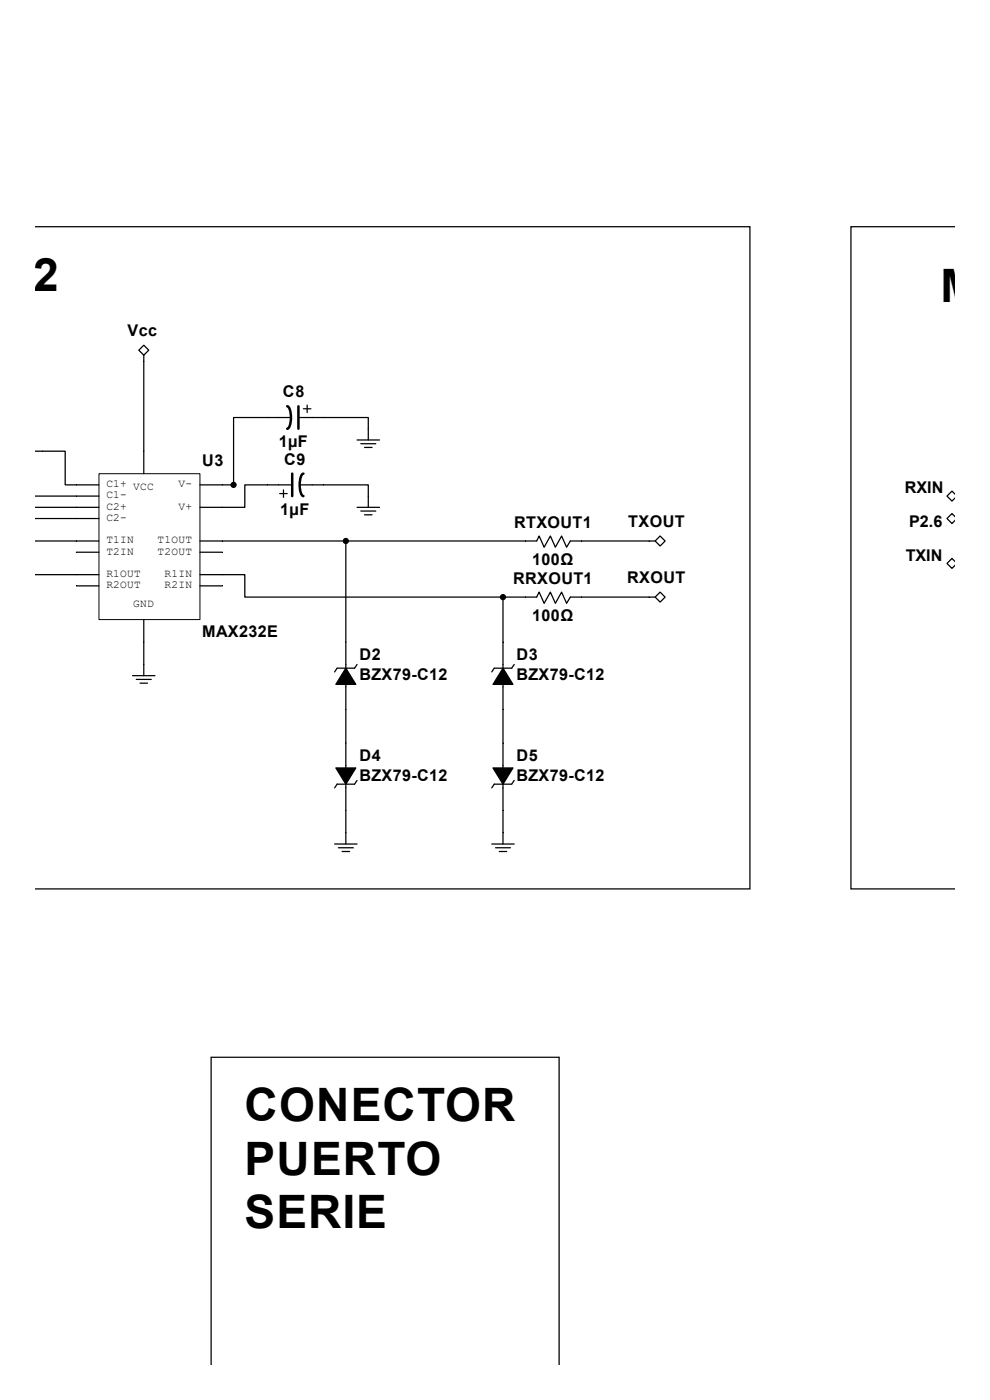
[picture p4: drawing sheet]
<svg xmlns="http://www.w3.org/2000/svg" width="210mm" height="297mm" viewBox="0 0 210 297" stroke-linecap="round" stroke-linejoin="round" font-family="sans-serif">
<g fill="none" stroke="#000" stroke-width=".26">
<path d="M7.6 48.1h151.5M159.1 48.1v140.5h-151.5M159.1 48.1h.1M202.4 48.1h-21.9v140.5h21.9M30.5 73.2l1.1 1.1-1.1 1-1.1-1zM30.5 75.3v25.2M7.6 95.7h6.2v7.2h7.2M61.7 88.6h-12.1v14.3h-7.2M63.3 88.6h14.8v4.7M64.4 86.7h1.6M65.2 85.9v1.6M75.7 93.3h4.8"/>
<path d="M76.5 94.1h3.2M77.3 94.9h1.6M7.6 107.6h13.4M7.6 105.2h13.4M7.6 110h13.4M7.6 114.8h13.4M16.2 117.2h4.8M42.4 114.8h71.4l.6-1.1 1 2.4 1.4-2.4 1 2.4 1.3-2.4 1.1 2.4 .8-1.3h18M42.4 117.2h4.8M59.3 104.7h1.6M60.1 103.9v1.6M62 102.9h-10.1v4.7h-9.5"/>
<path d="M63.6 102.9h14.5v4.7M73.4 114.8v64.3M75.7 107.6h4.8M76.5 108.4h3.2M77.3 109.2h1.6M139 114.8l1-1.1 1.1 1.1-1.1 1zM202.4 119l-.5-.5-1 1 1 1.1 .5-.5M202.4 104.7l-.5-.5-1 1 1 1.1 .5-.5M202.4 109.4l-.5-.4-1 1 1 1.1 .5-.5M7.6 121.9h13.4M16.2 124.3h4.8M30.5 131.4v11.9"/>
<path d="M42.4 121.9h9.5v4.8h54.8M42.4 124.3h4.8M106.7 126.7h7.1l.6-1.1 1 2.4 1.4-2.4 1 2.4 1.3-2.4 1.1 2.4 .8-1.3h18M106.7 126.7v52.4M139 126.7l1-1.1 1.1 1.1-1.1 1zM28.1 143.3h4.8M28.9 144.1h3.2M29.7 144.9h1.6M75.7 141l-.5 .8h-3.7l-.5 .7M109.1 141l-.5 .8h-3.8l-.5 .7M71 179.1h4.7M71.8 179.9h3.2"/>
<path d="M75.7 165.6l-.5 .8h-3.7l-.5 .8M104.3 179.1h4.8M105.1 179.9h3.2M109.1 165.6l-.5 .8h-3.8l-.5 .8M72.6 180.6h1.6M105.9 180.6h1.6M44.8 289.4v-65.1h73.8v65.1"/>
</g>
<path d="M21 100.5h21.4v30.9h-21.4z" fill="none" stroke="#000" stroke-width=".21"/>
<path d="M60.9 86.2a2.44 2.44 0 0 1 .8 2.4l-.1 1.2a1.27 1.27 0 0 1-.7 1.2M63.3 86.2v4.8M62 100.5v4.7M64.4 100.5a2.44 2.44 0 0 0-.8 2.4l.1 1.2a1.27 1.27 0 0 0 .7 1.1" fill="none" stroke="#000" stroke-width=".53"/>
<g fill="#000" stroke="#000" stroke-width=".26">
<path d="M73.4 141.8l2.1 3.4h-4.3zM106.7 141.8l2.1 3.4h-4.2zM71.2 162.9h4.3l-2.1 3.5zM104.6 162.9h4.2l-2.1 3.5z"/>
<circle cx="49.6" cy="102.9" r=".53"/>
<circle cx="73.4" cy="114.8" r=".53"/>
<circle cx="106.7" cy="126.7" r=".53"/>
</g>
<g font-size="9.8">
<text x="1.4" y="61.7">32</text>
<text x="199.5" y="64.1">MA</text>
<text x="51.9" y="237.9">CONECTOR</text>
<text x="51.9" y="249.2">PUERTO</text>
<text x="51.9" y="260.4">SERIE</text>
</g>
<g font-size="3.4">
<text x="27.1" y="71.3">Vcc</text>
<text x="60" y="84.3">C8</text>
<text x="59.2" y="94.9">1µF</text>
<text x="42.9" y="98.8">U3</text>
<text x="60.3" y="98.6">C9</text>
<text x="192" y="104.7">RXIN</text>
<text x="59.4" y="109.2">1µF</text>
<text x="109.1" y="112.1">RTXOUT1</text>
<text x="133.2" y="111.8">TXOUT</text>
<text x="192.9" y="111.8">P2.6</text>
<text x="112.9" y="119.8">100Ω</text>
<text x="192.2" y="119">TXIN</text>
<text x="108.8" y="124">RRXOUT1</text>
<text x="133" y="123.7">RXOUT</text>
<text x="112.9" y="131.7">100Ω</text>
<text x="42.9" y="135.1">MAX232E</text>
<text x="76.2" y="140.1">D2</text>
<text x="109.6" y="140.1">D3</text>
<text x="76.2" y="144.4">BZX79-C12</text>
<text x="109.6" y="144.4">BZX79-C12</text>
<text x="76.2" y="161.5">D4</text>
<text x="109.6" y="161.5">D5</text>
<text x="76.2" y="165.8">BZX79-C12</text>
<text x="109.6" y="165.8">BZX79-C12</text>
</g>
<g font-size="2.4">
<text x="22.6" y="103.4">C1+</text>
<text x="22.6" y="105.7">C1-</text>
<text x="28.3" y="104.1">VCC</text>
<text x="37.9" y="103.4">V-</text>
<text x="22.6" y="108.1">C2+</text>
<text x="22.6" y="110.5">C2-</text>
<text x="37.9" y="108.1">V+</text>
<text x="22.6" y="115.3">T1IN</text>
<text x="22.6" y="117.6">T2IN</text>
<text x="33.4" y="117.6">T2OUT</text>
<text x="33.4" y="115.3">T1OUT</text>
<text x="22.6" y="122.4">R1OUT</text>
<text x="22.6" y="124.8">R2OUT</text>
<text x="34.9" y="124.8">R2IN</text>
<text x="34.9" y="122.4">R1IN</text>
<text x="28.3" y="128.9">GND</text>
</g>
</svg>
